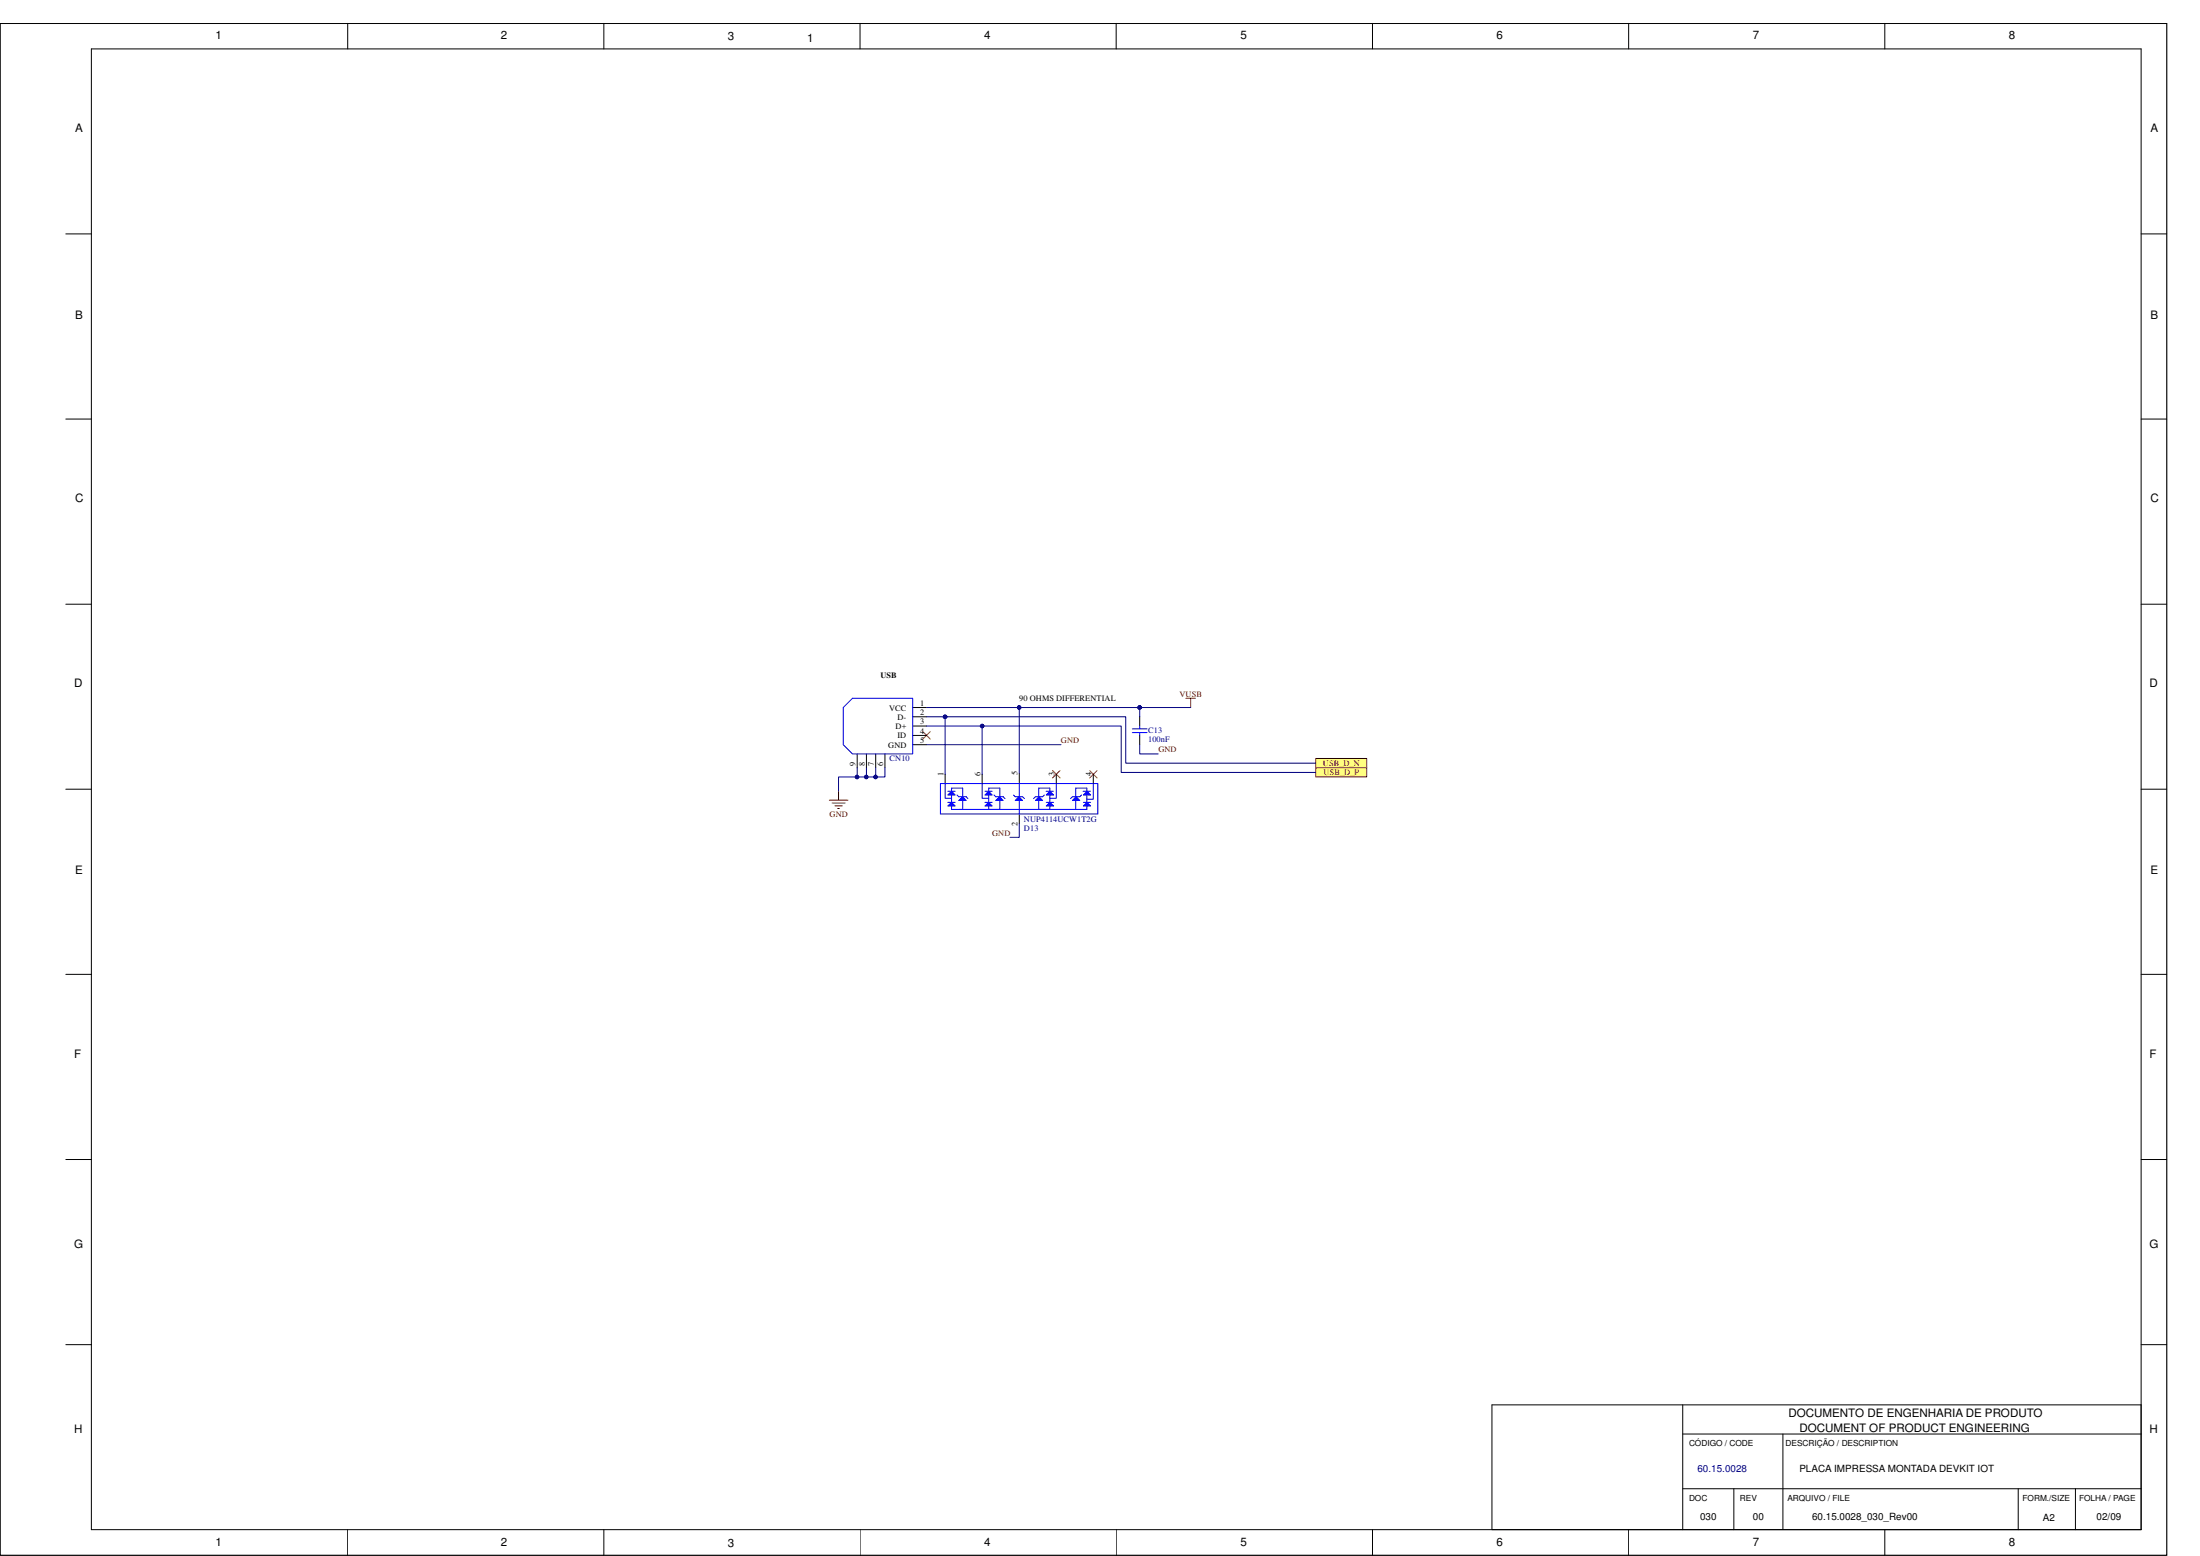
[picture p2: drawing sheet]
<svg xmlns="http://www.w3.org/2000/svg" width="594mm" height="420mm" viewBox="0 0 594 420" stroke-linecap="round" stroke-linejoin="round" font-family="sans-serif">
<g fill="none" stroke="#000" stroke-width=".27">
<path d="M.1 6.3h585v413.6h-585zM24.7 13.2h553.5v399.8h-553.5zM93.9 6.3v6.9M163.1 6.3v6.9M232.2 6.3v6.9M301.4 6.3v6.9M370.6 6.3v6.9M439.8 6.3v6.9M509 6.3v6.9M17.8 63.2h6.9M578.2 63.2h6.9M17.8 113.2h6.9"/>
<path d="M578.2 113.2h6.9M17.8 163.2h6.9M578.2 163.2h6.9M246.5 191.1h3.7M246.5 193.5h3.7M246.5 196h3.7M246.5 198.6h3.7M307.8 193.5v2.5M307.8 198.6v2.5M17.8 213.1h6.9M231.5 203.6v3.7M234 203.6v3.7"/>
<path d="M236.5 203.6v3.7M239 203.6v3.7M246.5 201.1h3.7M255.2 209.1v2.5M265.2 209.1v2.5M275.2 208.8v2.5M275.2 219.8v2.5M285.2 209.1v2.5M295.2 209.1v2.5M578.2 213.1h6.9M17.8 263.1h6.9M578.2 263.1h6.9"/>
<path d="M17.8 313.1h6.9M578.2 313.1h6.9M17.8 363.1h6.9M454.4 379.3v33.7M578.2 363.1h6.9M578.2 379.3h-175.3v33.7M454.4 387.2h123.8M481.4 387.2v25.8M93.9 413v7M163.1 413v7M232.2 413v7M301.4 413v7"/>
<path d="M370.6 413v7M439.8 413v7M454.4 402h123.8M468.2 402v11M509 413v7M545 402v11M560.4 402v11"/>
</g>
<path d="M249.2 197.6l2 2M251.2 197.6l-2 2M284.2 208.1l2.1 2M286.3 208.1l-2.1 2M294.3 208.1l1.9 2M296.2 208.1l-1.9 2" fill="none" stroke="#f00" stroke-width=".27"/>
<path d="M230.2 188.6h16.3v15h-16.3l-2.5-2.5v-10zM305.8 196.8h3.9M305.8 197.8h3.9M307.8 196v.8M307.8 197.8v.8M254 211.6h42.5v8.2h-42.5zM258.9 215.1h2M260 212.8v5.8" fill="none" stroke="#00f" stroke-width=".27"/>
<path d="M258.9 216.2l1-1.1 1 1.1z" fill="#00f"/>
<path d="M258.4 214.7l.5 .4M258.9 216.2l1-1.1 1 1.1zM260.9 215.1l.5 .5" fill="none" stroke="#00f" stroke-width=".27"/>
<path d="M255.9 217.6l1.1-.9 .9 .9z" fill="#00f"/>
<path d="M255.9 217.6l1.1-.9 .9 .9z" fill="none" stroke="#00f" stroke-width=".27"/>
<path d="M255.9 214.7l1.1-1 .9 1z" fill="#00f"/>
<path d="M255.9 214.7l1.1-1 .9 1zM255.9 216.7h2M257 217.6v1h3M260 212.8h-3v1M268.9 215.1h2M270 212.8v5.8" fill="none" stroke="#00f" stroke-width=".27"/>
<path d="M268.9 216.2l1-1.1 1 1.1z" fill="#00f"/>
<path d="M268.4 214.7l.5 .4M268.9 216.2l1-1.1 1 1.1zM270.9 215.1l.5 .5" fill="none" stroke="#00f" stroke-width=".27"/>
<path d="M266.9 216.7l1 .9h-1.9z" fill="#00f"/>
<path d="M266.9 216.7l1 .9h-1.9z" fill="none" stroke="#00f" stroke-width=".27"/>
<path d="M266.9 213.7l1 1h-1.9z" fill="#00f"/>
<path d="M266 216.7h1.9M266.9 213.7l1 1h-1.9zM267 217.6v1h3M270 212.8h-3v1M279.6 215.1h2M280.5 212.8v5.8" fill="none" stroke="#00f" stroke-width=".27"/>
<path d="M280.6 215.1l1 1.1h-2z" fill="#00f"/>
<path d="M279.6 215.1l-.5 .5M280.6 215.1l1 1.1h-2zM282 214.7l-.4 .4" fill="none" stroke="#00f" stroke-width=".27"/>
<path d="M283.5 216.7l1 .9h-2z" fill="#00f"/>
<path d="M283.5 216.7l1 .9h-2z" fill="none" stroke="#00f" stroke-width=".27"/>
<path d="M283.5 213.7l1 1h-2z" fill="#00f"/>
<path d="M280.5 212.8h3v1M282.5 216.7h2M283.5 213.7l1 1h-2zM283.5 217.6v1h-3M289.6 215.1h2M290.5 212.8v5.8" fill="none" stroke="#00f" stroke-width=".27"/>
<path d="M290.6 215.1l1 1.1h-2z" fill="#00f"/>
<path d="M289.6 215.1l-.5 .5M290.6 215.1l1 1.1h-2zM292.1 214.7l-.5 .4" fill="none" stroke="#00f" stroke-width=".27"/>
<path d="M293.5 216.7l1 .9h-1.9z" fill="#00f"/>
<path d="M293.5 216.7l1 .9h-1.9z" fill="none" stroke="#00f" stroke-width=".27"/>
<path d="M293.5 213.7l1 1h-1.9z" fill="#00f"/>
<path d="M274.1 215.1h2M275.2 211.6v8.2M290.5 212.8h3v1M292.6 216.7h1.9M293.5 217.6v1h-6.3M293.5 213.7l1 1h-1.9z" fill="none" stroke="#00f" stroke-width=".27"/>
<path d="M274.1 216.2l1.1-1.1 .9 1.1z" fill="#00f"/>
<g fill="none" stroke="#00f" stroke-width=".27">
<path d="M255.2 211.6v4h1.8M255.9 213.7h2M257 214.6v2M259 218.6h28.2M265.2 211.6v4h1.8M266 213.7h1.9M267 214.6v2M273.7 214.7l.4 .4M274.1 216.2l1.1-1.1 .9 1.1zM276.1 215.1l.5 .5M282.5 213.7h1.9M283.5 214.6v2"/>
<path d="M285.2 211.6v4h-1.7M292.5 213.7h2M293.5 214.8v2M295.2 211.6v4.2h-1.7"/>
</g>
<path d="M355.3 204.8h13.8v2.5h-13.8z" fill-rule="evenodd" fill="#ffff80"/>
<path d="M355.3 204.8h13.8v2.5h-13.8z" fill="none" stroke="#800000" stroke-width=".27"/>
<path d="M355.3 207.3h13.8v2.5h-13.8z" fill-rule="evenodd" fill="#ffff80"/>
<path d="M223.9 216.1h5.1M224.7 216.8h3.5M225.5 217.6h2M226.2 218.3h.5M226.4 213.6v2.5M355.3 207.3h13.8v2.5h-13.8z" fill="none" stroke="#800000" stroke-width=".27"/>
<path d="M231.5 207.3v2.5h-5.1v3.8" fill="none" stroke="#000080" stroke-width=".27"/>
<circle cx="231.4" cy="209.8" r=".46" fill="#000080"/>
<g fill="none" stroke="#000080" stroke-width=".27">
<path d="M239 207.3v2.5h-7.5"/>
<circle cx="231.4" cy="209.8" r=".46"/>
</g>
<circle cx="231.4" cy="209.8" r=".46" fill="#000080"/>
<circle cx="231.4" cy="209.8" r=".46" fill="none" stroke="#000080" stroke-width=".27"/>
<circle cx="233.9" cy="209.8" r=".46" fill="#000080"/>
<circle cx="233.9" cy="209.8" r=".46" fill="none" stroke="#000080" stroke-width=".27"/>
<circle cx="236.4" cy="209.8" r=".46" fill="#000080"/>
<g fill="none" stroke="#000080" stroke-width=".27">
<path d="M250.2 196h52.6v12.6h52.5M250.2 201.1h36.3"/>
<circle cx="236.4" cy="209.8" r=".46"/>
</g>
<circle cx="265.2" cy="196" r=".46" fill="#000080"/>
<g fill="none" stroke="#000080" stroke-width=".27">
<path d="M250.2 193.5h53.8v12.6h51.3"/>
<circle cx="265.2" cy="196" r=".46"/>
</g>
<circle cx="255.2" cy="193.5" r=".48" fill="#000080"/>
<g fill="none" stroke="#000080" stroke-width=".27">
<path d="M234 207.3v2.5M307.8 201.1v2.5h5M275.2 222.3v3.8h-2.5"/>
<circle cx="255.2" cy="193.5" r=".48"/>
</g>
<circle cx="233.9" cy="209.8" r=".46" fill="#000080"/>
<g fill="none" stroke="#000080" stroke-width=".27">
<path d="M236.5 207.3v2.5"/>
<circle cx="233.9" cy="209.8" r=".46"/>
</g>
<circle cx="236.4" cy="209.8" r=".46" fill="#000080"/>
<g fill="none" stroke="#000080" stroke-width=".27">
<path d="M255.2 193.5v15.6"/>
<circle cx="236.4" cy="209.8" r=".46"/>
</g>
<circle cx="255.2" cy="193.5" r=".48" fill="#000080"/>
<g fill="none" stroke="#000080" stroke-width=".27">
<path d="M265.2 196v13.1"/>
<circle cx="255.2" cy="193.5" r=".48"/>
</g>
<circle cx="265.2" cy="196" r=".46" fill="#000080"/>
<g fill="none" stroke="#000080" stroke-width=".27">
<path d="M275.2 191.1v17.7"/>
<circle cx="265.2" cy="196" r=".46"/>
</g>
<circle cx="275.2" cy="191" r=".47" fill="#000080"/>
<g fill="none" stroke="#000080" stroke-width=".27">
<path d="M307.8 191.1v2.4"/>
<circle cx="275.2" cy="191" r=".47"/>
</g>
<circle cx="307.7" cy="191" r=".49" fill="#000080"/>
<g fill="none" stroke="#000080" stroke-width=".27">
<path d="M250.2 191.1h71.3"/>
<circle cx="307.7" cy="191" r=".49"/>
</g>
<path d="M320.2 188.6h2.6M321.5 188.6v2.5" fill="none" stroke="#800000" stroke-width=".27"/>
<circle cx="275.2" cy="191" r=".47" fill="#000080"/>
<circle cx="275.2" cy="191" r=".47" fill="none" stroke="#000080" stroke-width=".27"/>
<circle cx="307.7" cy="191" r=".49" fill="#000080"/>
<circle cx="307.7" cy="191" r=".49" fill="none" stroke="#000080" stroke-width=".27"/>
<g font-size="3.1">
<text x="58.2" y="10.6">1</text>
<text x="135.2" y="10.6">2</text>
<text x="196.5" y="10.8">3</text>
<text x="218" y="11.3">1</text>
<text x="265.8" y="10.6">4</text>
<text x="334.9" y="10.6">5</text>
<text x="404.1" y="10.6">6</text>
<text x="473.3" y="10.6">7</text>
<text x="542.5" y="10.6">8</text>
<text x="20.3" y="35.7">A</text>
<text x="580.7" y="35.7">A</text>
<text x="20.3" y="86.2">B</text>
<text x="580.7" y="86.2">B</text>
<text x="20.3" y="135.7">C</text>
<text x="580.7" y="135.7">C</text>
<text x="20" y="185.6">D</text>
<text x="580.4" y="185.6">D</text>
<text x="20.3" y="236.1">E</text>
<text x="580.7" y="236.1">E</text>
<text x="20" y="285.6">F</text>
<text x="580.4" y="285.6">F</text>
<text x="20" y="337.1">G</text>
<text x="580.4" y="337.1">G</text>
<text x="483" y="382.7">DOCUMENTO DE ENGENHARIA DE PRODUTO</text>
<text x="20" y="387.1">H</text>
<text x="485.9" y="386.6">DOCUMENT OF PRODUCT ENGINEERING</text>
<text x="580.4" y="387.1">H</text>
<text x="58.2" y="417.4">1</text>
<text x="135.2" y="417.4">2</text>
<text x="196.5" y="417.6">3</text>
<text x="265.8" y="417.4">4</text>
<text x="334.9" y="417.4">5</text>
<text x="404.1" y="417.4">6</text>
<text x="473.3" y="417.4">7</text>
<text x="542.5" y="417.4">8</text>
</g>
<text font-size="2.7" fill="#000080" x="458.4" y="397.5">60.15.0028</text>
<g font-size="2.7">
<text x="485.9" y="397.5">PLACA IMPRESSA MONTADA DEVKIT IOT</text>
<text x="459.1" y="410.5">030</text>
<text x="473.4" y="410.5">00</text>
<text x="489.3" y="410.5">60.15.0028_030_Rev00</text>
<text x="551.6" y="410.6">A2</text>
<text x="566.2" y="410.5">02/09</text>
</g>
<g font-size="2.2">
<text x="237.7" y="183.1">USB</text>
<text x="240.1" y="191.9">VCC</text>
<text x="248.5" y="190.6">1</text>
<text x="275.2" y="189.4">90 OHMS DIFFERENTIAL</text>
<text x="241.8" y="196.8">D+</text>
<text x="242.4" y="194.4">D-</text>
<text x="248.5" y="193.1">2</text>
<text x="248.5" y="195.6">3</text>
<text x="239.9" y="201.8">GND</text>
<text x="242.4" y="199.3">ID</text>
<text x="248.5" y="198.1">4</text>
<text x="248.5" y="200.6">5</text>
<text x="231" y="206.7" transform="rotate(-90 231 206.7)">9</text>
<text x="233.5" y="206.7" transform="rotate(-90 233.5 206.7)">8</text>
<text x="236" y="206.7" transform="rotate(-90 236 206.7)">7</text>
<text x="238.5" y="206.7" transform="rotate(-90 238.5 206.7)">6</text>
<text x="254.8" y="209.6" transform="rotate(-90 254.8 209.6)">1</text>
<text x="264.7" y="209.6" transform="rotate(-90 264.7 209.6)">6</text>
<text x="274.8" y="209.3" transform="rotate(-90 274.8 209.3)">5</text>
<text x="284.8" y="209.6" transform="rotate(-90 284.8 209.6)">3</text>
<text x="294.8" y="209.6" transform="rotate(-90 294.8 209.6)">4</text>
<text x="274.8" y="223" transform="rotate(-90 274.8 223)">2</text>
<text x="456.1" y="390.4">CÓDIGO / CODE</text>
<text x="482.2" y="390.4">DESCRIÇÃO / DESCRIPTION</text>
<text x="456.1" y="405.2">DOC</text>
<text x="469.9" y="405.2">REV</text>
<text x="482.7" y="405.2">ARQUIVO / FILE</text>
<text x="546.2" y="405.2">FORM./SIZE</text>
<text x="561.5" y="405.2">FOLHA / PAGE</text>
</g>
<g font-size="2.2" fill="#800000">
<text x="318.5" y="188.1">VUSB</text>
<text x="286.5" y="200.6">GND</text>
<text x="312.8" y="203.1">GND</text>
<text x="357.2" y="206.8">USB_D_N</text>
<text x="357.4" y="209.3">USB_D_P</text>
<text x="224" y="220.6">GND</text>
<text x="267.9" y="225.6">GND</text>
</g>
<g font-size="2.2" fill="#000080">
<text x="310" y="197.9">C13</text>
<text x="310" y="200.4">100nF</text>
<text x="240.2" y="205.6">CN10</text>
<text x="276.5" y="221.9">NUP4114UCW1T2G</text>
<text x="276.5" y="224.4">D13</text>
</g>
</svg>
